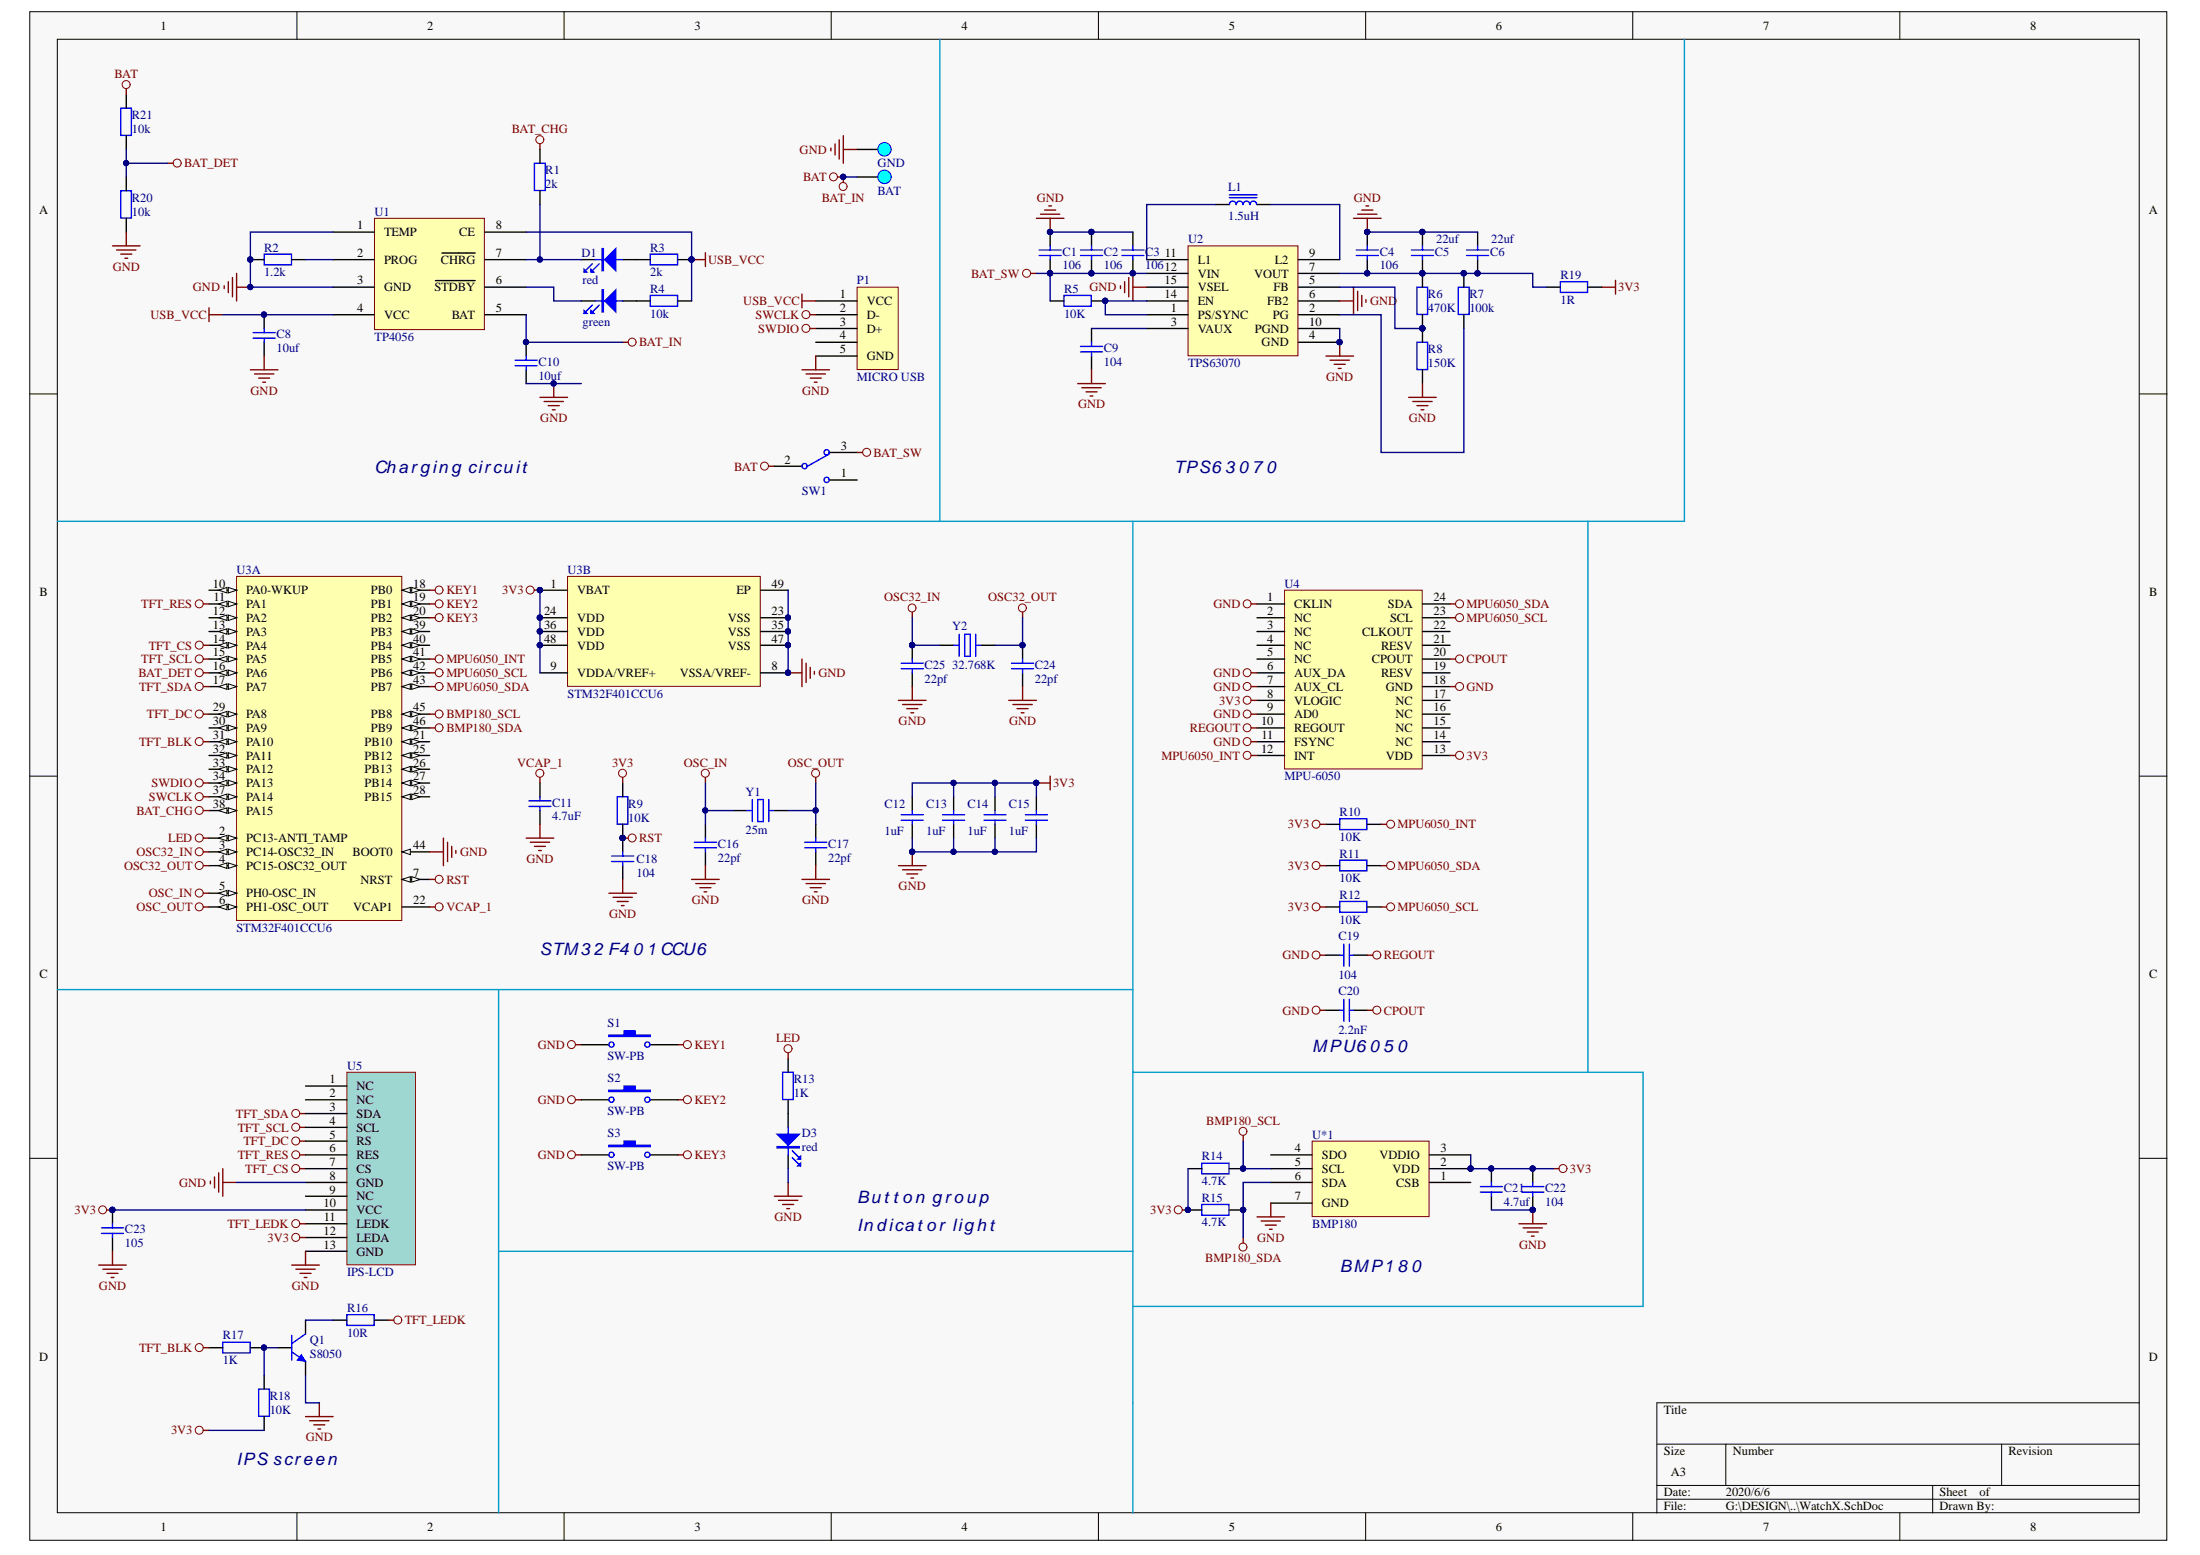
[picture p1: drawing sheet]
# Altium project WatchX.PrjPcb
1 sheet, 65 parts. Net scope: global (net labels, ports and power ports of the same name join across sheets).
Board file: WatchX.PcbDoc

## Sheet WatchX.SchDoc: WatchX
size A3

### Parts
C1  106  [电容_C0805]
C2  106  [电容_C0805]
C3  106  [电容_C0603]
C4  106  [电容_C0603]
C5  22uf  [电容_C1206]
C6  22uf  [电容_C1206]
C8  10uf  [电容_C0603]
C9  104  [电容_C0603]
C10  10uf  [电容_C0603]
C11  4.7uF  [电容_C0603]
C12  1uF  [电容_C0603]
C13  1uF  [电容_C0603]
C14  1uF  [电容_C0603]
C15  1uF  [电容_C0603]
C16  22pf  [电容_C0603]
C17  22pf  [电容_C0603]
C18  104  [电容_C0603]
C19  104  [电容_C0603]
C20  2.2nF  [电容_C0603]
C21  4.7uf  [电容_C0603]
C22  104  [电容_C0603]
C23  105  [电容_C0603]
C24  22pf  [电容_C0603]
C25  22pf  [电容_C0603]
D1  red  [LED_0603]
D2  green  [LED_0603]
D3  red  [LED_0603]
L1  1.5uH  [变压器电感_0420]
P1  MICRO USB  [接插件_MICRO 牛角插座 USB 卷边]
Pad1  GND  [Pad_A]
Pad2  BAT  [Pad_A]
Q1  S8050  [三极管_SOT-23]
R1  2k  [电阻_R0603]
R2  1.2k  [电阻_R0603]
R3  2k  [电阻_R0603]
R4  R: 10k  [电阻_R0603]  (hidden comment: 2k)
R5  10K  [电阻_R0603]
R6  470K  [电阻_R0603]
R7  100k  [电阻_R0603]
R8  150K  [电阻_R0603]
R9  10K  [电阻_R0603]
R10  10K  [电阻_R0603]
R11  10K  [电阻_R0603]
R12  10K  [电阻_R0603]
R13  1K  [电阻_R0603]
R14  4.7K  [电阻_R0603]
R15  4.7K  [电阻_R0603]
R16  10R  [电阻_R0603]
R17  1K  [电阻_R0603]
R18  10K  [电阻_R0603]
R19  1R  [电阻_R0603]
R20  10k  [电阻_R0603]
R21  10k  [电阻_R0603]
S1  SW-PB  [KEY_3.5*4.7]
S2  SW-PB  [KEY_3.5*4.7]
S3  SW-PB  [KEY_3.5*4.7]
SW1  SPDT  [MSS3-Q-T/R]  (value not drawn)
U1  TP4056  [SOP8]
U2  TPS63070  [VQFN-15-HR]
U3  STM32F401CCU6  [STM-UFQFPN48_N]  (parts A,B of 2)
U4  MPU-6050  [陀螺仪_QFN24]
U5  IPS-LCD  [1.14IPS-LCD]
U*1  BMP180  [LGA-7]
Y1  F: 25m  [晶振_2016]  (hidden comment: XTAL)
Y2  32.768K  [晶振_3215]

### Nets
3V3: C12.2 C13.2 C14.2 C15.2 C21.2 C22.2 C23.2 R9.2 R10.2 R11.2 R12.2 R14.2 R15.2 R18.1 R19.2 U3.1(VBAT) U3.9(VDDA/VREF+) U3.24(VDD) U3.36(VDD) U3.48(VDD) U4.8(VLOGIC) U4.13(VDD) U5.10(VCC) U5.12(LEDA) U*1.2(VDD) U*1.3(VDDIO)
BAT: C10.2 Pad2.1 R21.2 SW1.2 U1.5(BAT)  [also labelled BAT_IN]
BAT_CHG: R1.2 U3.38(PA15)
BAT_DET: R20.2 R21.1 U3.16(PA6)
BAT_SW: C1.1 C2.1 C3.1 R5.2 SW1.3 U2.12(VIN)
BMP180_SCL: R14.1 U3.45(PB8) U*1.5(SCL)
BMP180_SDA: R15.1 U3.46(PB9) U*1.6(SDA)
CPOUT: C20.2 U4.20(CPOUT)
GND: C1.2 C2.2 C3.2 C4.2 C5.2 C6.2 C8.1 C9.1 C10.1 C11.1 C12.1 C13.1 C14.1 C15.1 C16.2 C17.2 C18.1 C19.1 C20.1 C21.1 C22.1 C23.1 C24.2 C25.2 D3.K P1.0 P1.5(GND) Pad1.1 Q1.3(E) R2.1 R8.2 R20.1 S1.1 S2.1 S3.1 U1.0(GND) U1.1(TEMP) U1.3(GND) U2.4(GND) U2.6(FB2) U2.10(PGND) U2.15(VSEL) U3.8(VSSA/VREF-) U3.23(VSS) U3.35(VSS) U3.44(BOOT0) U3.47(VSS) U3.49(EP) U4.0 U4.1(CKLIN) U4.6(AUX_DA) U4.7(AUX_CL) U4.9(AD0) U4.11(FSYNC) U4.18(GND) U5.8(GND) U5.13(GND) U*1.7(GND)
KEY1: S1.2 U3.18(PB0)
KEY2: S2.2 U3.19(PB1)
KEY3: S3.2 U3.20(PB2)
LED: R13.1 U3.2(PC13-ANTI_TAMP)
MPU6050_INT: R10.1 U3.41(PB5) U4.12(INT)
MPU6050_SCL: R12.1 U3.42(PB6) U4.23(SCL)
MPU6050_SDA: R11.1 U3.43(PB7) U4.24(SDA)
OSC32_IN: C25.1 U3.3(PC14-OSC32_IN) Y2.1
OSC32_OUT: C24.1 U3.4(PC15-OSC32_OUT) Y2.2
OSC_IN: C16.1 U3.5(PH0-OSC_IN) Y1.1
OSC_OUT: C17.1 U3.6(PH1-OSC_OUT) Y1.2
REGOUT: C19.2 U4.10(REGOUT)
RST: C18.2 R9.1 U3.7(NRST)
SWCLK: P1.2(D-) U3.37(PA14)
SWDIO: P1.3(D+) U3.34(PA13)
TFT_BLK: R17.1 U3.31(PA10)
TFT_CS: U3.14(PA4) U5.7(CS)
TFT_DC: U3.29(PA8) U5.5(RS)
TFT_LEDK: R16.2 U5.11(LEDK)
TFT_RES: U3.11(PA1) U5.6(RES)
TFT_SCL: U3.15(PA5) U5.4(SCL)
TFT_SDA: U3.17(PA7) U5.3(SDA)
USB_VCC: C8.2 P1.1(VCC) R3.2 R4.2 U1.4(VCC) U1.8(CE)
VCAP_1: C11.2 U3.22(VCAP1)
NetC4_1: C4.1 C5.1 C6.1 R6.1 R7.1 R19.1 U2.7(VOUT)
NetC9_2: C9.2 U2.3(VAUX)
NetD1_A: D1.A R3.1
NetD1_K: D1.K R1.1 U1.7(~{CHRG})
NetD2_A: D2.A R4.1
NetD2_K: D2.K U1.6(~{STDBY})
NetD3_A: D3.A R13.2
NetL1_1: L1.1 U2.11(L1)
NetL1_2: L1.2 U2.9(L2)
NetQ1_1: Q1.1(B) R17.2 R18.2
NetQ1_2: Q1.2(C) R16.1
NetR2_2: R2.2 U1.2(PROG)
NetR5_1: R5.1 U2.1(PS/SYNC) U2.14(EN)
NetR6_2: R6.2 R8.1 U2.5(FB)
NetR7_2: R7.2 U2.2(PG)

Not connected (* = marked no-connect by the designer): P1 4; SW1 1; U3 10(PA0-WKUP) 12(PA2) 13(PA3) 21(PB10) 25(PB12) 26(PB13) 27(PB14) 28(PB15) 30(PA9) 32(PA11) 33(PA12) 39(PB3) 40(PB4); U4 2(NC) 3(NC) 4(NC) 5(NC) 14(NC) 15(NC) 16(NC) 17(NC) 19(RESV) 21(RESV) 22(CLKOUT); U5 1(NC) 2(NC) 9(NC); U*1 1(CSB) 4(SDO)

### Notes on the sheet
- Charging circuit
- TPS63070
- STM32F401CCU6
- (near C20) MPU6050
- Button group
- Indicator light
- BMP180
- (near R18) IPS screen
